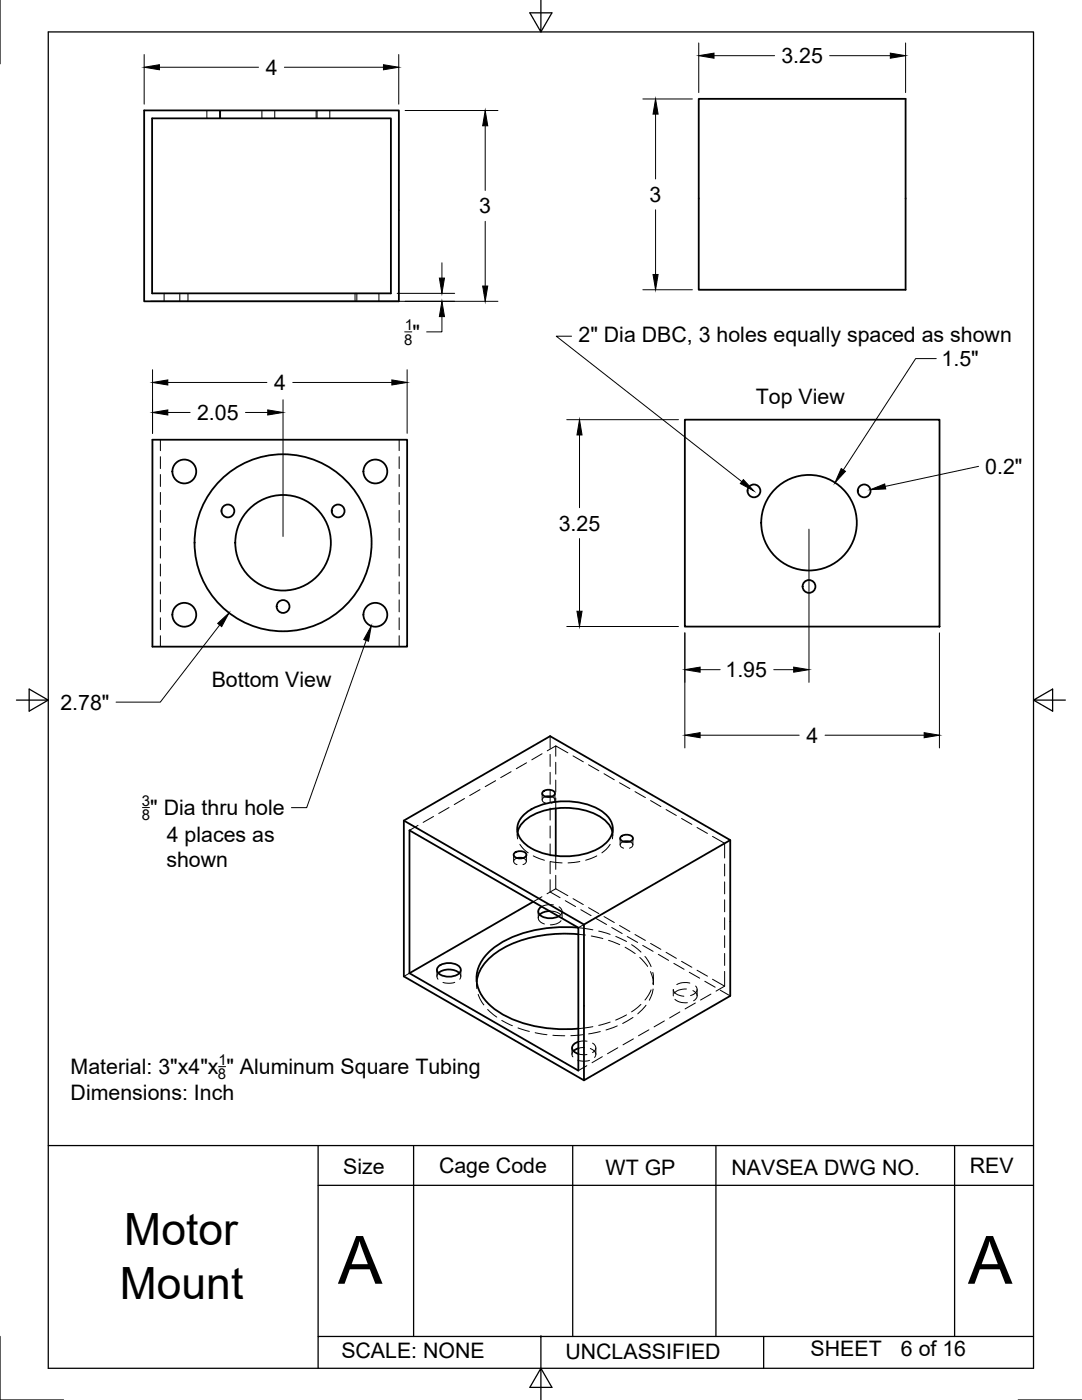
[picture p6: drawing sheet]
<svg xmlns="http://www.w3.org/2000/svg" width="216mm" height="279mm" viewBox="0 0 216 279" stroke-linecap="round" stroke-linejoin="round" font-family="sans-serif">
<!-- layer: Visible -->
<g fill="none" stroke="#000" stroke-width=".36">
<path d="M139.4 19.7h41.3v38.1h-41.3zM28.8 22h50.8v38.1h-50.8zM30.4 23.6h47.6v34.9h-47.6zM30.4 87.8h50.8v41.3h-50.8zM136.7 83.8h50.8v41.3h-50.8zM108.3 158.1a1.59 1.59 0 0 1 2.4 .2 1.48 1.48 0 0 1-2.5 0zM108.9 159h1.2M80.6 163.8l35.9 20.7v31.1l29.2-16.8v-31.1l-35.9-20.8-29.2 16.9v31.1l35.9 20.7M81.7 165.7l33.7 19.4v28.6l-33.7-19.5zM102.6 170.3a1.59 1.59 0 0 1 2.5 .3 1.48 1.48 0 0 1-2.6 0zM103.2 171.3h1.2M103.3 166.1a5.8 5.8 0 0 1 3.6-3.7 14.7 14.7 0 0 1 13.4 1 4.6 4.6 0 0 1 1.9 2.7"/>
<path d="M104.3 162.8a12.3 12.3 0 0 1 9.7-2.8 10.2 10.2 0 0 1 7.7 3.5 3.7 3.7 0 0 1-1.3 5.2 14.3 14.3 0 0 1-15.3 0 3.7 3.7 0 0 1-.8-5.9zM106.4 180l-24.7 14.2M110.9 161.3v9.5M123.8 167a1.59 1.59 0 0 1 2.5 .3 1.48 1.48 0 0 1-2.6 0zM124.4 168h1.2M145.7 167.7l-29.2 16.8M87.5 194.2a3.4 3.4 0 0 1 4.2 0M87.5 192.9a3.3 3.3 0 0 1 4.4 .3 1.19 1.19 0 0 1-1.2 1.5 3.2 3.2 0 0 1-3.4-.8v-.7zM108.1 180.9a1.02 1.02 0 0 0-.7 1 1.02 1.02 0 0 0 .7 1 3.7 3.7 0 0 0 3.4 0M109.6 181.8l-.9 .2-1 .5M115.4 185.1a26.2 26.2 0 0 0-15.7 3.2 8.6 8.6 0 0 0-4.6 6.9 8.6 8.6 0 0 0 4.6 6.9 26.2 26.2 0 0 0 15.7 3.2M115.4 186.4a26.1 26.1 0 0 0-15.9 3.4 8.8 8.8 0 0 0-4.4 6.1"/>
<path d="M115.4 207.9a1.2 1.2 0 0 0-1 1.8l1 .6M115.4 209.2l-1 .6"/>
<circle cx="36.8" cy="94.1" r="2.38"/>
<circle cx="74.9" cy="94.1" r="2.38"/>
<circle cx="150.4" cy="98" r="1.28"/>
<circle cx="172.4" cy="98" r="1.28"/>
<circle cx="45.5" cy="102" r="1.28"/>
<circle cx="56.5" cy="108.3" r="9.5"/>
<circle cx="56.5" cy="108.3" r="17.7"/>
<circle cx="67.5" cy="102" r="1.28"/>
<circle cx="161.4" cy="117" r="1.28"/>
<circle cx="161.4" cy="104.3" r="9.5"/>
<circle cx="36.8" cy="122.7" r="2.38"/>
<circle cx="56.5" cy="121" r="1.28"/>
<circle cx="74.9" cy="122.7" r="2.38"/>
</g>
<!-- layer: Hidden -->
<g fill="none" stroke="#000" stroke-width=".2">
<path d="M41.3 22v1.6M43.8 22v1.6M44 22v1.6M52.3 22v1.6M54.8 22v1.6M63.1 22v1.6M63.3 22v1.6M65.8 22v1.6M32.7 58.5v1.6M35.9 58.5v1.6M37.5 58.5v1.6M70.8 58.5v1.6"/>
<path d="M71.2 58.5v1.6M75.6 58.5v1.6M32 87.8v2.1M32 91.1v2.4M32 94.7v2.4M32 98.3v2.4M79.7 87.8v2.1M79.7 91.1v2.4M79.7 94.7v2.4M79.7 98.3v2.4M32 101.9v2.3M32 105.4v2.4"/>
<path d="M32 109v2.4M32 112.6v2.4M32 116.1v2.4M32 119.7v2.4M79.7 101.9v2.3M79.7 105.4v2.4M79.7 109v2.4M79.7 112.6v2.4M79.7 116.1v2.4M79.7 119.7v2.4M32 123.3v2.4M32 126.9v2.2"/>
<path d="M79.7 123.3v2.4M79.7 126.9v2.2M92.7 159.4l-2.1 1.2M95.8 157.6l-2.1 1.2M98.9 155.8l-2.1 1.2M102 154l-2.1 1.2M105.1 152.2l-2.1 1.2M108.2 150.4l-2.1 1.2M108.2 158.3v1.3M108.9 159a.66 .66 0 0 0-.7 .7 .66 .66 0 0 0 .7 .6M109.8 146.9v2.5M109.8 150.6v2.4"/>
<path d="M109.8 154.1v2.4M109.8 157.7v2.4M110 159a.66 .66 0 0 1 .7 .6 .66 .66 0 0 1-.7 .7M110.7 158.3v1.3M110.9 152.1v2.4M110.9 155.7v2.4M110.9 159.3v2M110.9 148.9l-1.7 .9M113.3 150.2l-2.4-1.3v2M114.3 150.9l2.1 1.1M117.4 152.6l2.1 1.2M120.5 154.4l2.1 1.2"/>
<path d="M123.6 156.2l2.1 1.2M126.7 158l2.1 1.2M129.8 159.8l2.1 1.2M83.4 164.7l-1.7 1M86.5 162.9l-2.1 1.2M89.6 161.2l-2.1 1.1M102.5 170.6v1.3M103.2 171.3a.65 .65 0 0 0-.7 .6 .65 .65 0 0 0 .7 .7M103.2 165.4v1.3M103.3 166.1v1.3M103.7 168.5l.9 1 .8 .7M104.4 171.3a.65 .65 0 0 1 .6 .6 .65 .65 0 0 1-.6 .7"/>
<path d="M105 170.6v1.3M106.4 170.8l2.2 .9M108.1 179l-1.7 1M109.8 161.3v2.4M109.8 164.8v2.4M109.8 168.4v2.4M109.8 172v2.4M109.8 175.6v2.4l2 1.2M109.8 171.9l2.4 .3M110.9 177.4l2.4 1.4M110.9 177.4l-1.7 1M110.9 170.8v2.7"/>
<path d="M110.9 174.7v2.7M112.8 179.7l2.1 1.2M114.3 179.3l2.1 1.2M115.7 171.9l-2.4 .3M119.1 170.8l-2.2 .9M121.8 168.5l-.9 1-.8 .7M122.2 166.1v1.3M122.3 165.4v1.3M123.7 167.3v1.3M124.4 168a.65 .65 0 0 0-.7 .6 .65 .65 0 0 0 .7 .7M125.6 168a.65 .65 0 0 1 .7 .6 .65 .65 0 0 1-.7 .7M126.3 167.3v1.3"/>
<path d="M132.9 161.6l2.1 1.2M136 163.3l2 1.2M139.1 165.1l2.1 1.2M142.2 166.9l2.4 1.4v2.9M144.6 172.4v2.4M144.6 176v2.4M144.6 179.6v2.4M81.7 194.2l-1.1 .7M87.2 193.6v1.3M87.5 194.2a.9 .9 0 0 0-.1 1.2M90.7 196l-1.1 .2-1.2-.1M91.7 194.2a.9 .9 0 0 1 0 1.2"/>
<path d="M91.9 193.6v1.3M95.1 195.2v1.3M95.1 195.9v1.4M95.4 198.5l.4 .8 .7 1.3M107.4 181.9v1.3M107.7 182.5a1.16 1.16 0 0 0-.1 1.3 1.16 1.16 0 0 0 1 .6M109.6 181.8l1.3 .2 1.1 .6M110.4 180.6h-1.2l-1.1 .3M111.5 181a1.01 1.01 0 0 1 .7 1 1.01 1.01 0 0 1-.7 .9M112 183.7l-.9 .7-1.3 .2M112.2 181.9v1.3M115.4 186.5l1.4 .1"/>
<path d="M115.9 181.5l2 1.2M116.5 184.5l-1.1 .6 2.9 .5M117.4 181.1l2.1 1.2M118 186.8l2.3 .5M119 183.3l2 1.2M119.5 185.8l2.3 .7M120.5 182.9l2.1 1.2M121.4 187.7l2.3 .8M122.1 185.1l2 1.2M122.9 186.9l2.1 1M123.6 184.7l2.1 1.2M124.7 189l2 1.3"/>
<path d="M125.2 186.9l2 1.2M126 188.5l1.9 1.5M126.7 186.5l2.1 1.2M127.7 191.1l1.5 1.8M128.2 188.7l2.1 1.2M128.7 190.9l1.2 2M129.8 193.9l.5 1.5 .1 .8M129.8 188.3l2.1 1.2M129.9 197.5l-1.2 2.1M130.3 194.1l.1 1.1-.1 1.2M130.3 197.4l-.1 .8-.6 1.4M130.4 195.2v1.3"/>
<path d="M131.4 190.5l2 1.2M132.9 190.1l2.1 1.2M134.3 197.5v1.3M134.4 197.5a1.94 1.94 0 0 0 2.1 1.3M134.5 192.3l2 1.1M134.7 199.4l.9 .6 1.6 .1M136 191.9l2 1.1M137 197.4a2.78 2.78 0 0 0-2.5 .8M137.5 194l2.1 1.2M137.6 196.2l-1.4-.1-1.2 .4M138.3 197.7a1.06 1.06 0 0 1 .8 1 1.06 1.06 0 0 1-.7 1M138.8 196.8a1.09 1.09 0 0 1 .2 1.1 1.09 1.09 0 0 1-.9 .7l-.3 .1"/>
<path d="M139.1 193.6l2.1 1.2M139.1 197.5v1.3M140.6 195.8l2.1 1.2M141.9 198.4l-2.1 1.2M142.2 195.4l2.4 1.4M143.7 197.6l2 1.2M144.6 196.8l-1.7 1M144.6 183.2v2.3M144.6 186.7v2.4M144.6 190.3v2.4M144.6 193.9v2.9M97.3 201.5l1.8 1.5"/>
<path d="M100.1 203.6l2.1 1.1M103.4 205.1l2.2 .7M106.8 206.1l2.3 .4M110.3 206.6l2.4 .1M114.1 209.1v1.3M114.4 209.8l-.2 .2a.8 .8 0 0 0 .1 .9M115.3 211.6l1.1 .2 1.2-.2M115.4 210.3l1.7 .2M116.3 206.5l-2.4 .2M116.6 209l-1.2 .2M117.1 212.7l-1.7 1M117.1 207.8h-.9l-.8 .1"/>
<path d="M117.8 209.3a1.15 1.15 0 0 1 .8 1.7M118.3 208.2a1.01 1.01 0 0 1 .6 .9 1.01 1.01 0 0 1-.7 1M118.3 204.9l-2.9 .4M118.9 209.1v1.3M119.8 205.9l-2.3 .4M120.2 210.9l-2.1 1.2M121.8 204l-2.3 .6M123.2 204.7l-2.3 .8M123.3 209.1l-2.1 1.2M125 202.5l-2.1 1.1M126.3 203.1l-2.1 1.2M126.4 207.3l-2.1 1.2"/>
<path d="M127.9 200.4l-1.9 1.5M128.9 200.6l-1.6 1.7M129.5 205.5l-2.1 1.2M132.6 203.8l-2.1 1.1M135.7 202l-2.1 1.2M138.7 200.2l-2 1.2"/>
</g>
<!-- layer: Border -->
<g fill="none" stroke="#000" stroke-width=".25">
<path d="M0 0v12.7M9.6 6.4h196.6v266.7h-196.6zM107.9 0v6.4l-2.2-3.8h4.4l-2.2 3.8M3.3 139.7h6.3l-3.8-2.2v4.4l3.8-2.2M206.2 139.7l3.8 2.2v-4.4l-3.8 2.2h6.4M9.6 228.6h196.6M63.5 228.6v38.1M63.5 236.6h142.7M82.5 228.6v38.1M114.3 228.6v38.1M142.9 228.6v38.1M190.5 228.6v38.1"/>
<path d="M0 266.7v12.7h12.7M63.5 273.1v-6.4h44.4v6.4l2.2 3.8h-4.4l2.2-3.8v6.3M107.9 266.7h44.5M203.2 279.4h12.7M206.2 266.7h-53.8v6.4"/>
</g>
<circle cx="107.9" cy="266.7" r=".11" fill="#000" stroke="#000" stroke-width=".2"/>
<!-- layer: Dimensions -->
<g fill="none" stroke="#000" stroke-width=".2">
<path d="M28.8 10.9v9.9M31.8 13.4h19.8M56.7 13.4h19.8M79.6 10.9v9.9M128.3 19.7h9.9M139.4 8.6v9.9M142.5 11.1h12.1M165.5 11.1h12.2M180.7 8.6v9.9M80.8 22.1h18.6M96.8 25.1v12.9M130.8 22.8v12.9"/>
<path d="M79.2 58.5h11.5M88.2 52.5v3M96.8 44.2v12.9M128.3 57.8h9.9M130.8 41.9v12.9M30 60.1h69.4M30.4 73.8v12.7M33.5 76.3h19.8M56.5 79.8v27.3M58.4 76.3h19.8M80.8 66.2h1.4M81.2 73.8v12.7"/>
<path d="M88.2 63.2v3h-3.1M186.8 71.6h-4.1l-14.4 22.2M33.5 82.3h4.4M49 82.3h4.4M113.1 83.8h22.3M115.6 86.8v14.5M195.3 93.1l-18.7 4M115.6 107.5v14.5M161.4 105.6v30.6M43.8 124.7l-11.8 15.4h-8.8M73.1 127.8l-11.9 33.4h-3.1M113.1 125h22.3"/>
<path d="M136.7 126.3v23M139.7 133.6h4M154.4 133.6h4M187.5 126.3v23M139.7 146.7h19.8M164.6 146.7h19.8M28.4 161.2h1.4"/>
</g>
<g fill="#000" stroke="#000" stroke-width=".2">
<path d="M28.8 13.4l3-.5v1zM76.5 12.9l3.1 .5-3.1 .5zM139.4 11.1l3.1-.5v1zM177.7 10.6l3 .5-3 .5zM96.8 22.1l.5 3h-1zM130.8 19.7l.5 3.1h-1zM87.7 55.5h1l-.5 3zM96.3 57.1h1l-.5 3zM130.3 54.8h1l-.5 3zM30.4 76.3l3.1-.5v1zM78.2 75.8l3 .5-3 .5zM88.2 60.1l.5 3.1h-1z"/>
<path d="M30.4 82.3l3.1-.5v1zM53.4 81.8l3.1 .5-3.1 .5zM115.6 83.8l.5 3h-1zM167.9 93.5l.8 .6-2.1 2.3zM173.7 97.7l2.8-1.1 .2 1zM43.4 124.4l2.3-2.1-1.5 2.8zM74.1 124.9l-.6 3.1-.9-.4zM115.1 122h1l-.5 3zM136.7 133.6l3-.5v1.1zM158.4 133.1l3 .5-3 .6zM136.7 146.7l3-.5v1zM184.4 146.2l3.1 .5-3.1 .5z"/>
</g>
<!-- layer: Annotations -->
<path d="M148.3 95.7l2.1 2.3-2.7-1.5z" fill="#000" stroke="#000" stroke-width=".2"/>
<path d="M114 67.1h-3l37 29M43.6 212.9h1.4" fill="none" stroke="#000" stroke-width=".2"/>
<g font-size="13.3">
<text x="67.4" y="256.2">A</text>
<text x="193.1" y="256.2">A</text>
</g>
<g font-size="8.9">
<text x="24.8" y="248.6">Motor</text>
<text x="23.9" y="259.1">Mount</text>
</g>
<g font-size="4.3">
<text x="53.1" y="14.9">4</text>
<text x="155.9" y="12.6">3.25</text>
<text x="129.6" y="40.3">3</text>
<text x="95.6" y="42.6">3</text>
<text x="82.3" y="67.8">&quot;</text>
<text x="115.4" y="68.2">2&quot; Dia DBC, 3 holes equally spaced as shown</text>
<text x="54.7" y="77.9">4</text>
<text x="187.9" y="73">1.5&quot;</text>
<text x="39.3" y="83.8">2.05</text>
<text x="150.8" y="80.5">Top View</text>
<text x="196.6" y="94.6">0.2&quot;</text>
<text x="111.5" y="105.9">3.25</text>
<text x="42.2" y="137.1">Bottom View</text>
<text x="144.8" y="135.1">1.95</text>
<text x="12" y="141.6">2.78&quot;</text>
<text x="161" y="148.3">4</text>
<text x="30" y="162.7">&quot; Dia thru hole</text>
<text x="33.3" y="168">4 places as</text>
<text x="33.2" y="173.1">shown</text>
<text x="14.1" y="214.4">Material: 3&quot;x4&quot;x &quot; Aluminum Square Tubing</text>
<text x="14.1" y="219.5">Dimensions: Inch</text>
<text x="68.5" y="234.2">Size</text>
<text x="87.6" y="234">Cage Code</text>
<text x="120.8" y="234.4">WT GP</text>
<text x="146" y="234.4">NAVSEA DWG NO.</text>
<text x="193.5" y="234.1">REV</text>
<text x="68.1" y="271.1">SCALE: NONE</text>
<text x="112.8" y="271.2">UNCLASSIFIED</text>
<text x="161.8" y="270.5">SHEET</text>
<text x="179.8" y="270.5">6 of 16</text>
</g>
<g font-size="3">
<text x="80.8" y="65.9">1</text>
<text x="80.6" y="68.8">8</text>
<text x="28.3" y="160.8">3</text>
<text x="28.3" y="163.7">8</text>
<text x="43.5" y="215.4">8</text>
<text x="43.6" y="212.5">1</text>
</g>
</svg>
